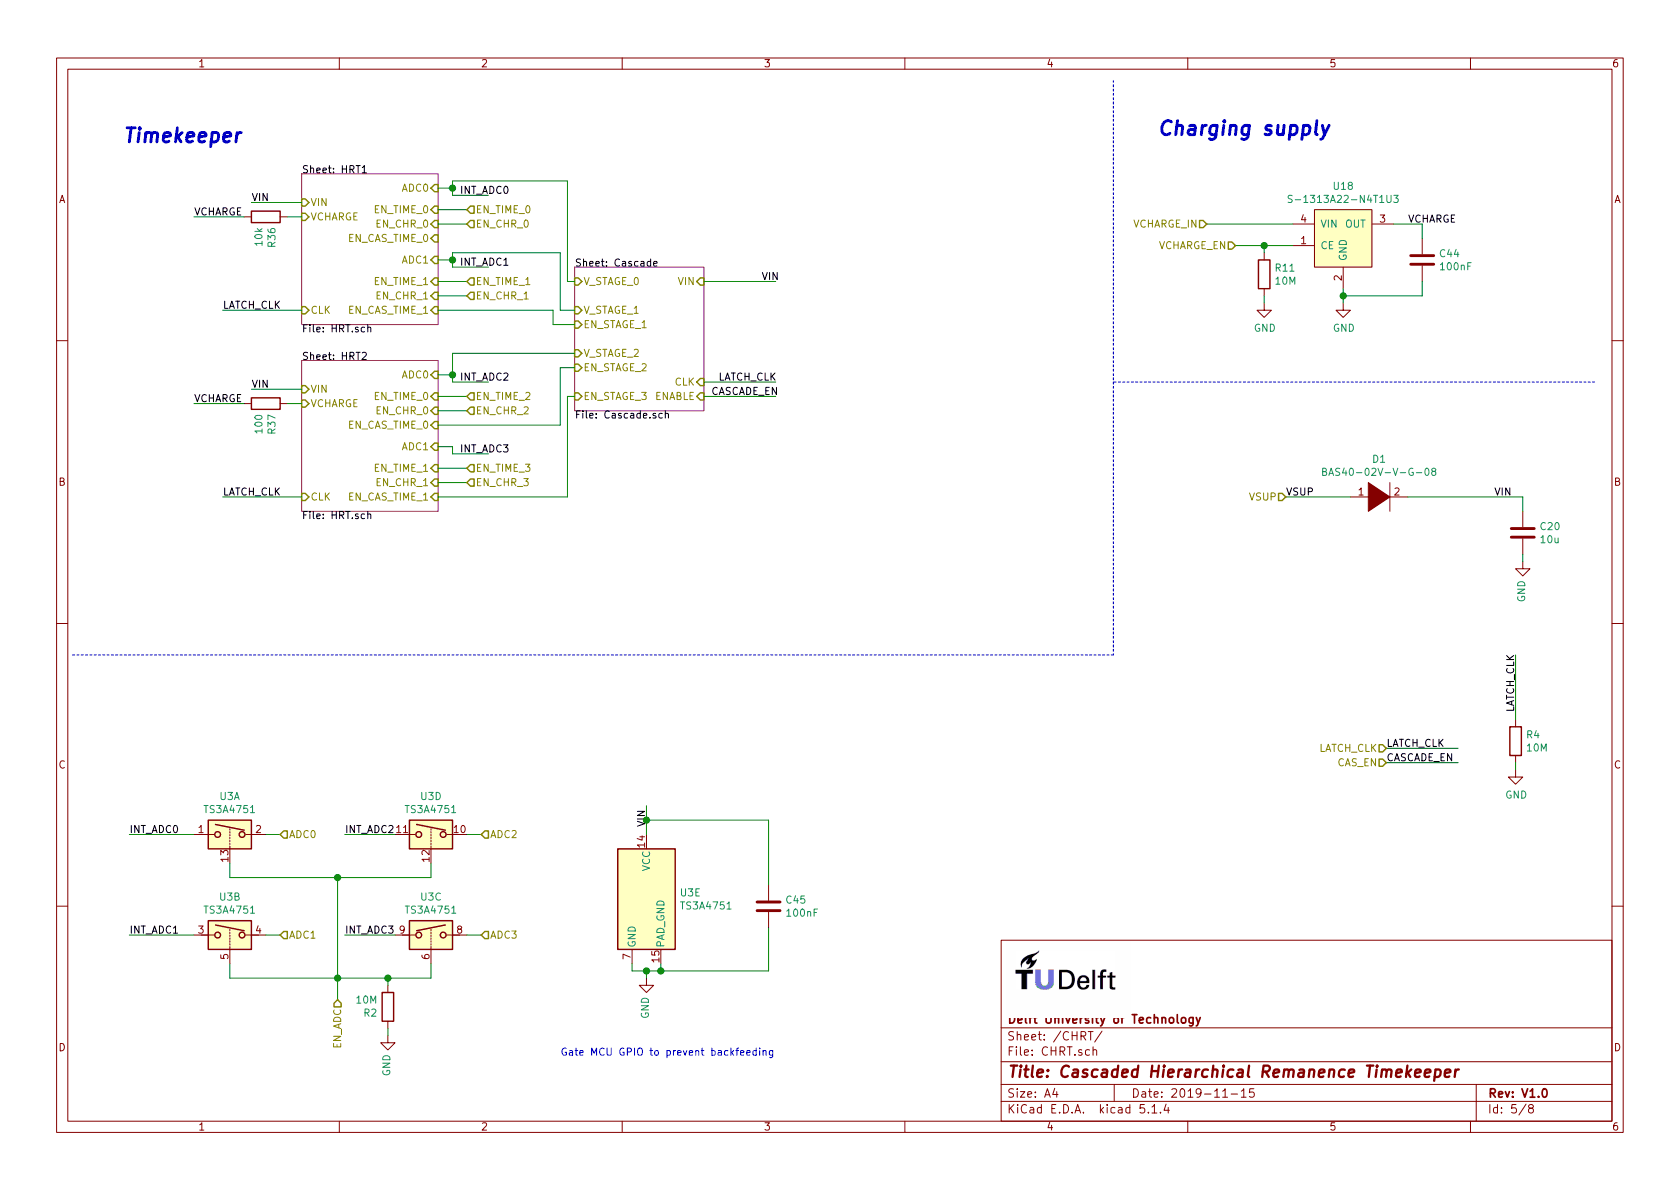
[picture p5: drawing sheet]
EESchema Schematic File Version 4
EELAYER 30 0
EELAYER END
$Descr A4 11693 8268
encoding utf-8
Sheet 5 8
Title "Cascaded Hierarchical Remanence Timekeeper"
Date "2019-11-15"
Rev "V1.0"
Comp "Delft University of Technology"
Comment1 ""
Comment2 ""
Comment3 ""
Comment4 ""
$EndDescr
$Sheet
S 2100 2500 950  1050
U 5C8A716C
F0 "HRT2" 50
F1 "HRT.sch" 50
F2 "ADC0" I R 3050 2600 50 
F3 "ADC1" I R 3050 3100 50 
F4 "EN_TIME_0" I R 3050 2750 50 
F5 "EN_CHR_0" I R 3050 2850 50 
F6 "EN_CHR_1" I R 3050 3350 50 
F7 "EN_TIME_1" I R 3050 3250 50 
F8 "VIN" I L 2100 2700 50 
F9 "VCHARGE" I L 2100 2800 50 
F10 "CLK" I L 2100 3450 50 
F11 "EN_CAS_TIME_0" I R 3050 2950 50 
F12 "EN_CAS_TIME_1" I R 3050 3450 50 
$EndSheet
$Sheet
S 4000 1850 900  1000
U 5C8B7277
F0 "Cascade" 50
F1 "Cascade.sch" 50
F2 "V_STAGE_1" I L 4000 2150 50 
F3 "EN_STAGE_2" I L 4000 2550 50 
F4 "VIN" I R 4900 1950 50 
F5 "V_STAGE_2" I L 4000 2450 50 
F6 "EN_STAGE_3" I L 4000 2750 50 
F7 "V_STAGE_0" I L 4000 1950 50 
F8 "EN_STAGE_1" I L 4000 2250 50 
F9 "ENABLE" I R 4900 2750 50 
F10 "CLK" I R 4900 2650 50 
$EndSheet
Wire Wire Line
	4000 1950 3950 1950
Wire Wire Line
	4000 2150 3900 2150
Wire Wire Line
	3900 2150 3900 1750
Wire Wire Line
	3900 1750 3150 1750
Wire Wire Line
	4000 2750 3950 2750
Wire Wire Line
	3950 1950 3950 1250
Wire Wire Line
	3950 1250 3150 1250
Wire Wire Line
	3150 1250 3150 1300
Wire Wire Line
	3150 1300 3050 1300
Wire Wire Line
	3150 1300 3150 1350
Wire Wire Line
	3150 1350 3400 1350
Connection ~ 3150 1300
Wire Wire Line
	3250 1450 3050 1450
Wire Wire Line
	3050 1550 3250 1550
Wire Wire Line
	3250 2050 3050 2050
Wire Wire Line
	3400 1850 3150 1850
Wire Wire Line
	3150 1850 3150 1800
Wire Wire Line
	3050 1800 3150 1800
Connection ~ 3150 1800
Wire Wire Line
	3150 1800 3150 1750
Wire Wire Line
	4000 2250 3850 2250
Wire Wire Line
	3950 3450 3050 3450
Wire Wire Line
	3950 2750 3950 3450
Wire Wire Line
	4000 2450 3150 2450
Wire Wire Line
	3150 2450 3150 2600
Wire Wire Line
	3150 2600 3050 2600
Wire Wire Line
	3150 2600 3150 2650
Wire Wire Line
	3150 2650 3400 2650
Connection ~ 3150 2600
Wire Wire Line
	3050 2850 3250 2850
Wire Wire Line
	4000 2550 3900 2550
Wire Wire Line
	3900 2550 3900 2950
Wire Wire Line
	3400 3150 3150 3150
Wire Wire Line
	3150 3150 3150 3100
Wire Wire Line
	3150 3100 3050 3100
Wire Wire Line
	3050 3350 3250 3350
Wire Wire Line
	2100 2150 1550 2150
Wire Wire Line
	1550 3450 2100 3450
Text Label 8950 3450 0    50   ~ 0
VSUP
Wire Wire Line
	10150 5200 9650 5200
Text Label 9650 5200 0    50   ~ 0
LATCH_CLK
Wire Wire Line
	10150 5300 9650 5300
Text Label 9650 5300 0    50   ~ 0
CASCADE_EN
Text Label 5300 1950 0    50   ~ 0
VIN
Text Label 1750 1400 0    50   ~ 0
VIN
Text Label 1750 2700 0    50   ~ 0
VIN
Text Label 1350 1500 0    50   ~ 0
VCHARGE
Text Label 1350 2800 0    50   ~ 0
VCHARGE
Text Label 5000 2650 0    50   ~ 0
LATCH_CLK
Text Label 1550 2150 0    50   ~ 0
LATCH_CLK
Text Label 1550 3450 0    50   ~ 0
LATCH_CLK
Text Label 4950 2750 0    50   ~ 0
CASCADE_EN
$Sheet
S 2100 1200 950  1050
U 5C8B282B
F0 "HRT1" 50
F1 "HRT.sch" 50
F2 "ADC0" I R 3050 1300 50 
F3 "ADC1" I R 3050 1800 50 
F4 "EN_TIME_0" I R 3050 1450 50 
F5 "EN_CHR_0" I R 3050 1550 50 
F6 "EN_CHR_1" I R 3050 2050 50 
F7 "EN_TIME_1" I R 3050 1950 50 
F8 "VIN" I L 2100 1400 50 
F9 "VCHARGE" I L 2100 1500 50 
F10 "CLK" I L 2100 2150 50 
F11 "EN_CAS_TIME_0" I R 3050 1650 50 
F12 "EN_CAS_TIME_1" I R 3050 2150 50 
$EndSheet
Wire Wire Line
	3050 1950 3250 1950
Wire Wire Line
	3050 2150 3850 2150
Wire Wire Line
	3850 2150 3850 2250
Wire Wire Line
	3050 2750 3250 2750
Wire Wire Line
	3050 2950 3900 2950
Wire Wire Line
	3050 3250 3250 3250
$Comp
L pspice:DIODE D?
U 1 1
P 9600 3450
AR Path="/5C8A716C/5CA3E7D5" Ref="D?"  Part="1" 
AR Path="/5C8B282B/5CA3E7D5" Ref="D?"  Part="1" 
AR Path="/5CA3E7D5" Ref="D?"  Part="1" 
AR Path="/5CAA653B/5CA3E7D5" Ref="D1"  Part="1" 
F 0 "D1" H 9600 3715 50  0000 C CNN
F 1 "BAS40-02V-V-G-08" H 9600 3624 50  0000 C CNN
F 2 "Diode_SMD:D_SOD-523" H 9600 3450 50  0001 C CNN
F 3 "http://www.vishay.com/docs/82391/bas4002v.pdf" H 9600 3450 50  0001 C CNN
	1    9600 3450
	1    0    0    -1  
$EndComp
$Comp
L Device:C C20
U 1 1
P 10600 3700
F 0 "C20" H 10715 3746 50  0000 L CNN
F 1 "10u" H 10715 3655 50  0000 L CNN
F 2 "Capacitor_SMD:C_0805_2012Metric" H 10638 3550 50  0001 C CNN
F 3 "~" H 10600 3700 50  0001 C CNN
	1    10600 3700
	1    0    0    -1  
$EndComp
$Comp
L power:GND #PWR025
U 1 1
P 10600 3900
F 0 "#PWR025" H 10600 3650 50  0001 C CNN
F 1 "GND" V 10605 3772 50  0000 R CNN
F 2 "" H 10600 3900 50  0001 C CNN
F 3 "" H 10600 3900 50  0001 C CNN
	1    10600 3900
	-1   0    0    -1  
$EndComp
Wire Wire Line
	10600 3850 10600 3900
Wire Wire Line
	10600 3450 10600 3550
Text Label 10400 3450 0    50   ~ 0
VIN
Wire Wire Line
	9400 3450 8950 3450
Wire Wire Line
	1750 2700 2100 2700
Wire Wire Line
	1700 2800 1350 2800
Wire Wire Line
	1750 1400 2100 1400
Wire Wire Line
	1350 1500 1700 1500
Wire Wire Line
	4900 2650 5400 2650
Wire Wire Line
	4900 2750 5400 2750
Wire Wire Line
	4900 1950 5400 1950
Text HLabel 9650 5200 0    50   Input ~ 0
LATCH_CLK
Text HLabel 9650 5300 0    50   Input ~ 0
CAS_EN
Text HLabel 8950 3450 0    50   Input ~ 0
VSUP
Text HLabel 1950 5800 2    50   Input ~ 0
ADC0
Text HLabel 1950 6500 2    50   Input ~ 0
ADC1
Text HLabel 3350 5800 2    50   Input ~ 0
ADC2
Text HLabel 3350 6500 2    50   Input ~ 0
ADC3
Text HLabel 3250 1450 2    50   Input ~ 0
EN_TIME_0
Text HLabel 3250 1550 2    50   Input ~ 0
EN_CHR_0
Text HLabel 3250 1950 2    50   Input ~ 0
EN_TIME_1
Text HLabel 3250 2750 2    50   Input ~ 0
EN_TIME_2
Text HLabel 3250 3250 2    50   Input ~ 0
EN_TIME_3
Text HLabel 3250 2050 2    50   Input ~ 0
EN_CHR_1
Text HLabel 3250 2850 2    50   Input ~ 0
EN_CHR_2
Text HLabel 3250 3350 2    50   Input ~ 0
EN_CHR_3
$Comp
L Device:R R36
U 1 1
P 1850 1500
F 0 "R36" H 1920 1546 50  0000 L CNN
F 1 "10k" H 1920 1455 50  0000 L CNN
F 2 "Resistor_SMD:R_0402_1005Metric" V 1780 1500 50  0001 C CNN
F 3 "~" H 1850 1500 50  0001 C CNN
	1    1850 1500
	0    1    1    0   
$EndComp
$Comp
L Device:R R37
U 1 1
P 1850 2800
F 0 "R37" H 1920 2846 50  0000 L CNN
F 1 "100" H 1920 2755 50  0000 L CNN
F 2 "Resistor_SMD:R_0402_1005Metric" V 1780 2800 50  0001 C CNN
F 3 "~" H 1850 2800 50  0001 C CNN
	1    1850 2800
	0    1    1    0   
$EndComp
Wire Wire Line
	2100 2800 2000 2800
Wire Wire Line
	2100 1500 2000 1500
$Comp
L jaspers_lib:TS3A4751 U3
U 1 1
P 1600 5800
F 0 "U3" H 1600 6067 50  0000 C CNN
F 1 "TS3A4751" H 1600 5976 50  0000 C CNN
F 2 "Package_DFN_QFN:Texas_S-PVQFN-N14_ThermalVias" H 1500 4950 50  0001 C CNN
F 3 "http://www.ti.com/general/docs/lit/getliterature.tsp?genericPartNumber=ts3a4751&fileType=pdf" H 1550 5800 50  0001 C CNN
	1    1600 5800
	-1   0    0    -1  
$EndComp
$Comp
L jaspers_lib:TS3A4751 U3
U 2 1
P 1600 6500
F 0 "U3" H 1600 6767 50  0000 C CNN
F 1 "TS3A4751" H 1600 6676 50  0000 C CNN
F 2 "Package_DFN_QFN:Texas_S-PVQFN-N14_ThermalVias" H 1500 5650 50  0001 C CNN
F 3 "http://www.ti.com/general/docs/lit/getliterature.tsp?genericPartNumber=ts3a4751&fileType=pdf" H 1550 6500 50  0001 C CNN
	2    1600 6500
	-1   0    0    -1  
$EndComp
$Comp
L jaspers_lib:TS3A4751 U3
U 4 1
P 3000 5800
F 0 "U3" H 3000 6067 50  0000 C CNN
F 1 "TS3A4751" H 3000 5976 50  0000 C CNN
F 2 "Package_DFN_QFN:Texas_S-PVQFN-N14_ThermalVias" H 2900 4950 50  0001 C CNN
F 3 "http://www.ti.com/general/docs/lit/getliterature.tsp?genericPartNumber=ts3a4751&fileType=pdf" H 2950 5800 50  0001 C CNN
	4    3000 5800
	-1   0    0    -1  
$EndComp
$Comp
L jaspers_lib:TS3A4751 U3
U 3 1
P 3000 6500
F 0 "U3" H 3000 6767 50  0000 C CNN
F 1 "TS3A4751" H 3000 6676 50  0000 C CNN
F 2 "Package_DFN_QFN:Texas_S-PVQFN-N14_ThermalVias" H 2900 5650 50  0001 C CNN
F 3 "http://www.ti.com/general/docs/lit/getliterature.tsp?genericPartNumber=ts3a4751&fileType=pdf" H 2950 6500 50  0001 C CNN
	3    3000 6500
	1    0    0    -1  
$EndComp
$Comp
L jaspers_lib:TS3A4751 U3
U 5 1
P 4500 6300
F 0 "U3" H 4730 6396 50  0000 L CNN
F 1 "TS3A4751" H 4730 6305 50  0000 L CNN
F 2 "Package_DFN_QFN:Texas_S-PVQFN-N14_ThermalVias" H 4400 5450 50  0001 C CNN
F 3 "http://www.ti.com/general/docs/lit/getliterature.tsp?genericPartNumber=ts3a4751&fileType=pdf" H 4450 6300 50  0001 C CNN
	5    4500 6300
	1    0    0    -1  
$EndComp
Wire Wire Line
	3250 5800 3350 5800
Wire Wire Line
	3250 6500 3350 6500
Wire Wire Line
	1850 6500 1950 6500
Wire Wire Line
	1850 5800 1950 5800
Text HLabel 2350 6950 3    50   Input ~ 0
EN_ADC
Wire Wire Line
	1600 6000 1600 6100
Wire Wire Line
	1600 6100 2350 6100
Wire Wire Line
	3000 6100 3000 6000
Wire Wire Line
	3000 6700 3000 6800
Wire Wire Line
	3000 6800 2700 6800
Wire Wire Line
	1600 6800 1600 6700
Wire Wire Line
	2350 6100 2350 6800
Connection ~ 2350 6100
Wire Wire Line
	2350 6100 3000 6100
Connection ~ 2350 6800
Wire Wire Line
	2350 6800 1600 6800
Wire Wire Line
	2350 6800 2350 6950
Wire Wire Line
	4400 6700 4400 6750
Wire Wire Line
	4400 6750 4500 6750
Wire Wire Line
	4600 6750 4600 6700
Wire Wire Line
	4500 6750 4500 6800
Connection ~ 4500 6750
Wire Wire Line
	4500 6750 4600 6750
$Comp
L power:GND #PWR041
U 1 1
P 4500 6800
F 0 "#PWR041" H 4500 6550 50  0001 C CNN
F 1 "GND" V 4505 6672 50  0000 R CNN
F 2 "" H 4500 6800 50  0001 C CNN
F 3 "" H 4500 6800 50  0001 C CNN
	1    4500 6800
	-1   0    0    -1  
$EndComp
Text Label 4500 5750 1    50   ~ 0
VIN
Wire Wire Line
	4500 5800 4500 5700
Text Label 900  6500 0    50   ~ 0
INT_ADC1
Text Label 900  5800 0    50   ~ 0
INT_ADC0
Text Label 2400 5800 0    50   ~ 0
INT_ADC2
Text Label 2400 6500 0    50   ~ 0
INT_ADC3
Wire Wire Line
	1350 5800 900  5800
Wire Wire Line
	1350 6500 900  6500
Wire Wire Line
	2400 6500 2750 6500
Wire Wire Line
	2400 5800 2750 5800
$Comp
L Device:R R2
U 1 1
P 2700 7000
F 0 "R2" H 2770 7046 50  0000 L CNN
F 1 "10M" H 2770 6955 50  0000 L CNN
F 2 "Resistor_SMD:R_0402_1005Metric" V 2630 7000 50  0001 C CNN
F 3 "~" H 2700 7000 50  0001 C CNN
	1    2700 7000
	-1   0    0    1   
$EndComp
Wire Wire Line
	2700 6850 2700 6800
Connection ~ 2700 6800
Wire Wire Line
	2700 6800 2350 6800
$Comp
L power:GND #PWR024
U 1 1
P 2700 7200
F 0 "#PWR024" H 2700 6950 50  0001 C CNN
F 1 "GND" V 2705 7072 50  0000 R CNN
F 2 "" H 2700 7200 50  0001 C CNN
F 3 "" H 2700 7200 50  0001 C CNN
	1    2700 7200
	-1   0    0    -1  
$EndComp
Wire Wire Line
	2700 7150 2700 7200
$Comp
L power:GND #PWR?
U 1 1
P 10550 5350
AR Path="/5D563335" Ref="#PWR?"  Part="1" 
AR Path="/5C8A716C/5D563335" Ref="#PWR?"  Part="1" 
AR Path="/5C8B282B/5D563335" Ref="#PWR?"  Part="1" 
AR Path="/5CAA653B/5C8B282B/5D563335" Ref="#PWR?"  Part="1" 
AR Path="/5CAA653B/5C8A716C/5D563335" Ref="#PWR?"  Part="1" 
AR Path="/5CAA653B/5D563335" Ref="#PWR0103"  Part="1" 
F 0 "#PWR0103" H 10550 5100 50  0001 C CNN
F 1 "GND" H 10555 5177 50  0000 C CNN
F 2 "" H 10550 5350 50  0001 C CNN
F 3 "" H 10550 5350 50  0001 C CNN
	1    10550 5350
	1    0    0    -1  
$EndComp
$Comp
L Device:R R?
U 1 1
P 10550 5150
AR Path="/5C8B282B/5D56333B" Ref="R?"  Part="1" 
AR Path="/5C8A716C/5D56333B" Ref="R?"  Part="1" 
AR Path="/5CAA653B/5C8B282B/5D56333B" Ref="R?"  Part="1" 
AR Path="/5CAA653B/5C8A716C/5D56333B" Ref="R?"  Part="1" 
AR Path="/5CAA653B/5D56333B" Ref="R4"  Part="1" 
F 0 "R4" H 10620 5196 50  0000 L CNN
F 1 "10M" H 10620 5105 50  0000 L CNN
F 2 "Resistor_SMD:R_0402_1005Metric" V 10480 5150 50  0001 C CNN
F 3 "~" H 10550 5150 50  0001 C CNN
	1    10550 5150
	1    0    0    -1  
$EndComp
Wire Wire Line
	10550 5300 10550 5350
Text Label 10550 4950 1    50   ~ 0
LATCH_CLK
Wire Wire Line
	10550 5000 10550 4550
Text Label 3200 1350 0    50   ~ 0
INT_ADC0
Text Label 3200 1850 0    50   ~ 0
INT_ADC1
Text Label 3200 2650 0    50   ~ 0
INT_ADC2
Text Label 3200 3150 0    50   ~ 0
INT_ADC3
$Comp
L jaspers_lib:S-1313A23-N4T1U3 U?
U 1 1
P 9350 1650
AR Path="/5D5F98C2" Ref="U?"  Part="1" 
AR Path="/5CAA653B/5D5F98C2" Ref="U18"  Part="1" 
F 0 "U18" H 9350 2015 50  0000 C CNN
F 1 "S-1313A22-N4T1U3" H 9350 1924 50  0000 C CNN
F 2 "Package_TO_SOT_SMD:SC-82AB" H 9200 850 50  0001 C CNN
F 3 "https://www.ablic.com/en/doc/datasheet/voltage_regulator/S1313_E.pdf" H 9300 1000 50  0001 C CNN
	1    9350 1650
	1    0    0    -1  
$EndComp
Wire Wire Line
	9700 1550 9900 1550
$Comp
L power:GND #PWR?
U 1 1
P 9350 2100
AR Path="/5D5F98CF" Ref="#PWR?"  Part="1" 
AR Path="/5CAA653B/5D5F98CF" Ref="#PWR039"  Part="1" 
F 0 "#PWR039" H 9350 1850 50  0001 C CNN
F 1 "GND" H 9355 1927 50  0000 C CNN
F 2 "" H 9350 2100 50  0001 C CNN
F 3 "" H 9350 2100 50  0001 C CNN
	1    9350 2100
	1    0    0    -1  
$EndComp
Wire Wire Line
	9350 2100 9350 2050
$Comp
L Device:C C?
U 1 1
P 9900 1800
AR Path="/5CAEB38A/5D5F98D6" Ref="C?"  Part="1" 
AR Path="/5D5F98D6" Ref="C?"  Part="1" 
AR Path="/5CAA653B/5D5F98D6" Ref="C44"  Part="1" 
F 0 "C44" H 10015 1846 50  0000 L CNN
F 1 "100nF" H 10015 1755 50  0000 L CNN
F 2 "Capacitor_SMD:C_0402_1005Metric" H 9938 1650 50  0001 C CNN
F 3 "~" H 9900 1800 50  0001 C CNN
	1    9900 1800
	1    0    0    -1  
$EndComp
Wire Wire Line
	9900 1650 9900 1550
Wire Wire Line
	9900 1950 9900 2050
Wire Wire Line
	9900 2050 9350 2050
Connection ~ 9350 2050
Wire Wire Line
	9350 2050 9350 2000
Text Label 9800 1550 0    50   ~ 0
VCHARGE
Text HLabel 8400 1550 0    50   Input ~ 0
VCHARGE_IN
Wire Wire Line
	8400 1550 9000 1550
$Comp
L power:GND #PWR?
U 1 1
P 8800 2100
AR Path="/5D5FF8A3" Ref="#PWR?"  Part="1" 
AR Path="/5C8A716C/5D5FF8A3" Ref="#PWR?"  Part="1" 
AR Path="/5C8B282B/5D5FF8A3" Ref="#PWR?"  Part="1" 
AR Path="/5CAA653B/5C8B282B/5D5FF8A3" Ref="#PWR?"  Part="1" 
AR Path="/5CAA653B/5C8A716C/5D5FF8A3" Ref="#PWR?"  Part="1" 
AR Path="/5CAA653B/5D5FF8A3" Ref="#PWR032"  Part="1" 
F 0 "#PWR032" H 8800 1850 50  0001 C CNN
F 1 "GND" H 8805 1927 50  0000 C CNN
F 2 "" H 8800 2100 50  0001 C CNN
F 3 "" H 8800 2100 50  0001 C CNN
	1    8800 2100
	1    0    0    -1  
$EndComp
$Comp
L Device:R R?
U 1 1
P 8800 1900
AR Path="/5C8B282B/5D5FF8AD" Ref="R?"  Part="1" 
AR Path="/5C8A716C/5D5FF8AD" Ref="R?"  Part="1" 
AR Path="/5CAA653B/5C8B282B/5D5FF8AD" Ref="R?"  Part="1" 
AR Path="/5CAA653B/5C8A716C/5D5FF8AD" Ref="R?"  Part="1" 
AR Path="/5CAA653B/5D5FF8AD" Ref="R11"  Part="1" 
F 0 "R11" H 8870 1946 50  0000 L CNN
F 1 "10M" H 8870 1855 50  0000 L CNN
F 2 "Resistor_SMD:R_0402_1005Metric" V 8730 1900 50  0001 C CNN
F 3 "~" H 8800 1900 50  0001 C CNN
	1    8800 1900
	1    0    0    -1  
$EndComp
Wire Wire Line
	8800 2050 8800 2100
Wire Wire Line
	8600 1700 8800 1700
Wire Wire Line
	8800 1750 8800 1700
Connection ~ 8800 1700
Wire Wire Line
	8800 1700 9000 1700
Text HLabel 8600 1700 0    50   Input ~ 0
VCHARGE_EN
$Comp
L Device:C C?
U 1 1
P 5350 6300
AR Path="/5CAA653B/5C8B7277/5D7A1911" Ref="C?"  Part="1" 
AR Path="/5CAA653B/5D7A1911" Ref="C45"  Part="1" 
F 0 "C45" H 5465 6346 50  0000 L CNN
F 1 "100nF" H 5465 6255 50  0000 L CNN
F 2 "Capacitor_SMD:C_0402_1005Metric" H 5388 6150 50  0001 C CNN
F 3 "~" H 5350 6300 50  0001 C CNN
	1    5350 6300
	1    0    0    -1  
$EndComp
Wire Wire Line
	4500 5700 5350 5700
Wire Wire Line
	5350 5700 5350 6150
Connection ~ 4500 5700
Wire Wire Line
	4500 5700 4500 5600
Wire Wire Line
	5350 6450 5350 6750
Wire Wire Line
	5350 6750 4600 6750
Connection ~ 4600 6750
Wire Wire Line
	9800 3450 10600 3450
Text Notes 8050 950  0    98   Italic 20
Charging supply
Wire Notes Line
	11100 2650 7750 2650
Wire Notes Line
	7750 4550 500  4550
Wire Notes Line
	7750 550  7750 4550
Text Notes 850  1000 0    98   Italic 20
Timekeeper
Text Notes 3900 7350 0    50   ~ 0
Gate MCU GPIO to prevent backfeeding
$EndSCHEMATC
